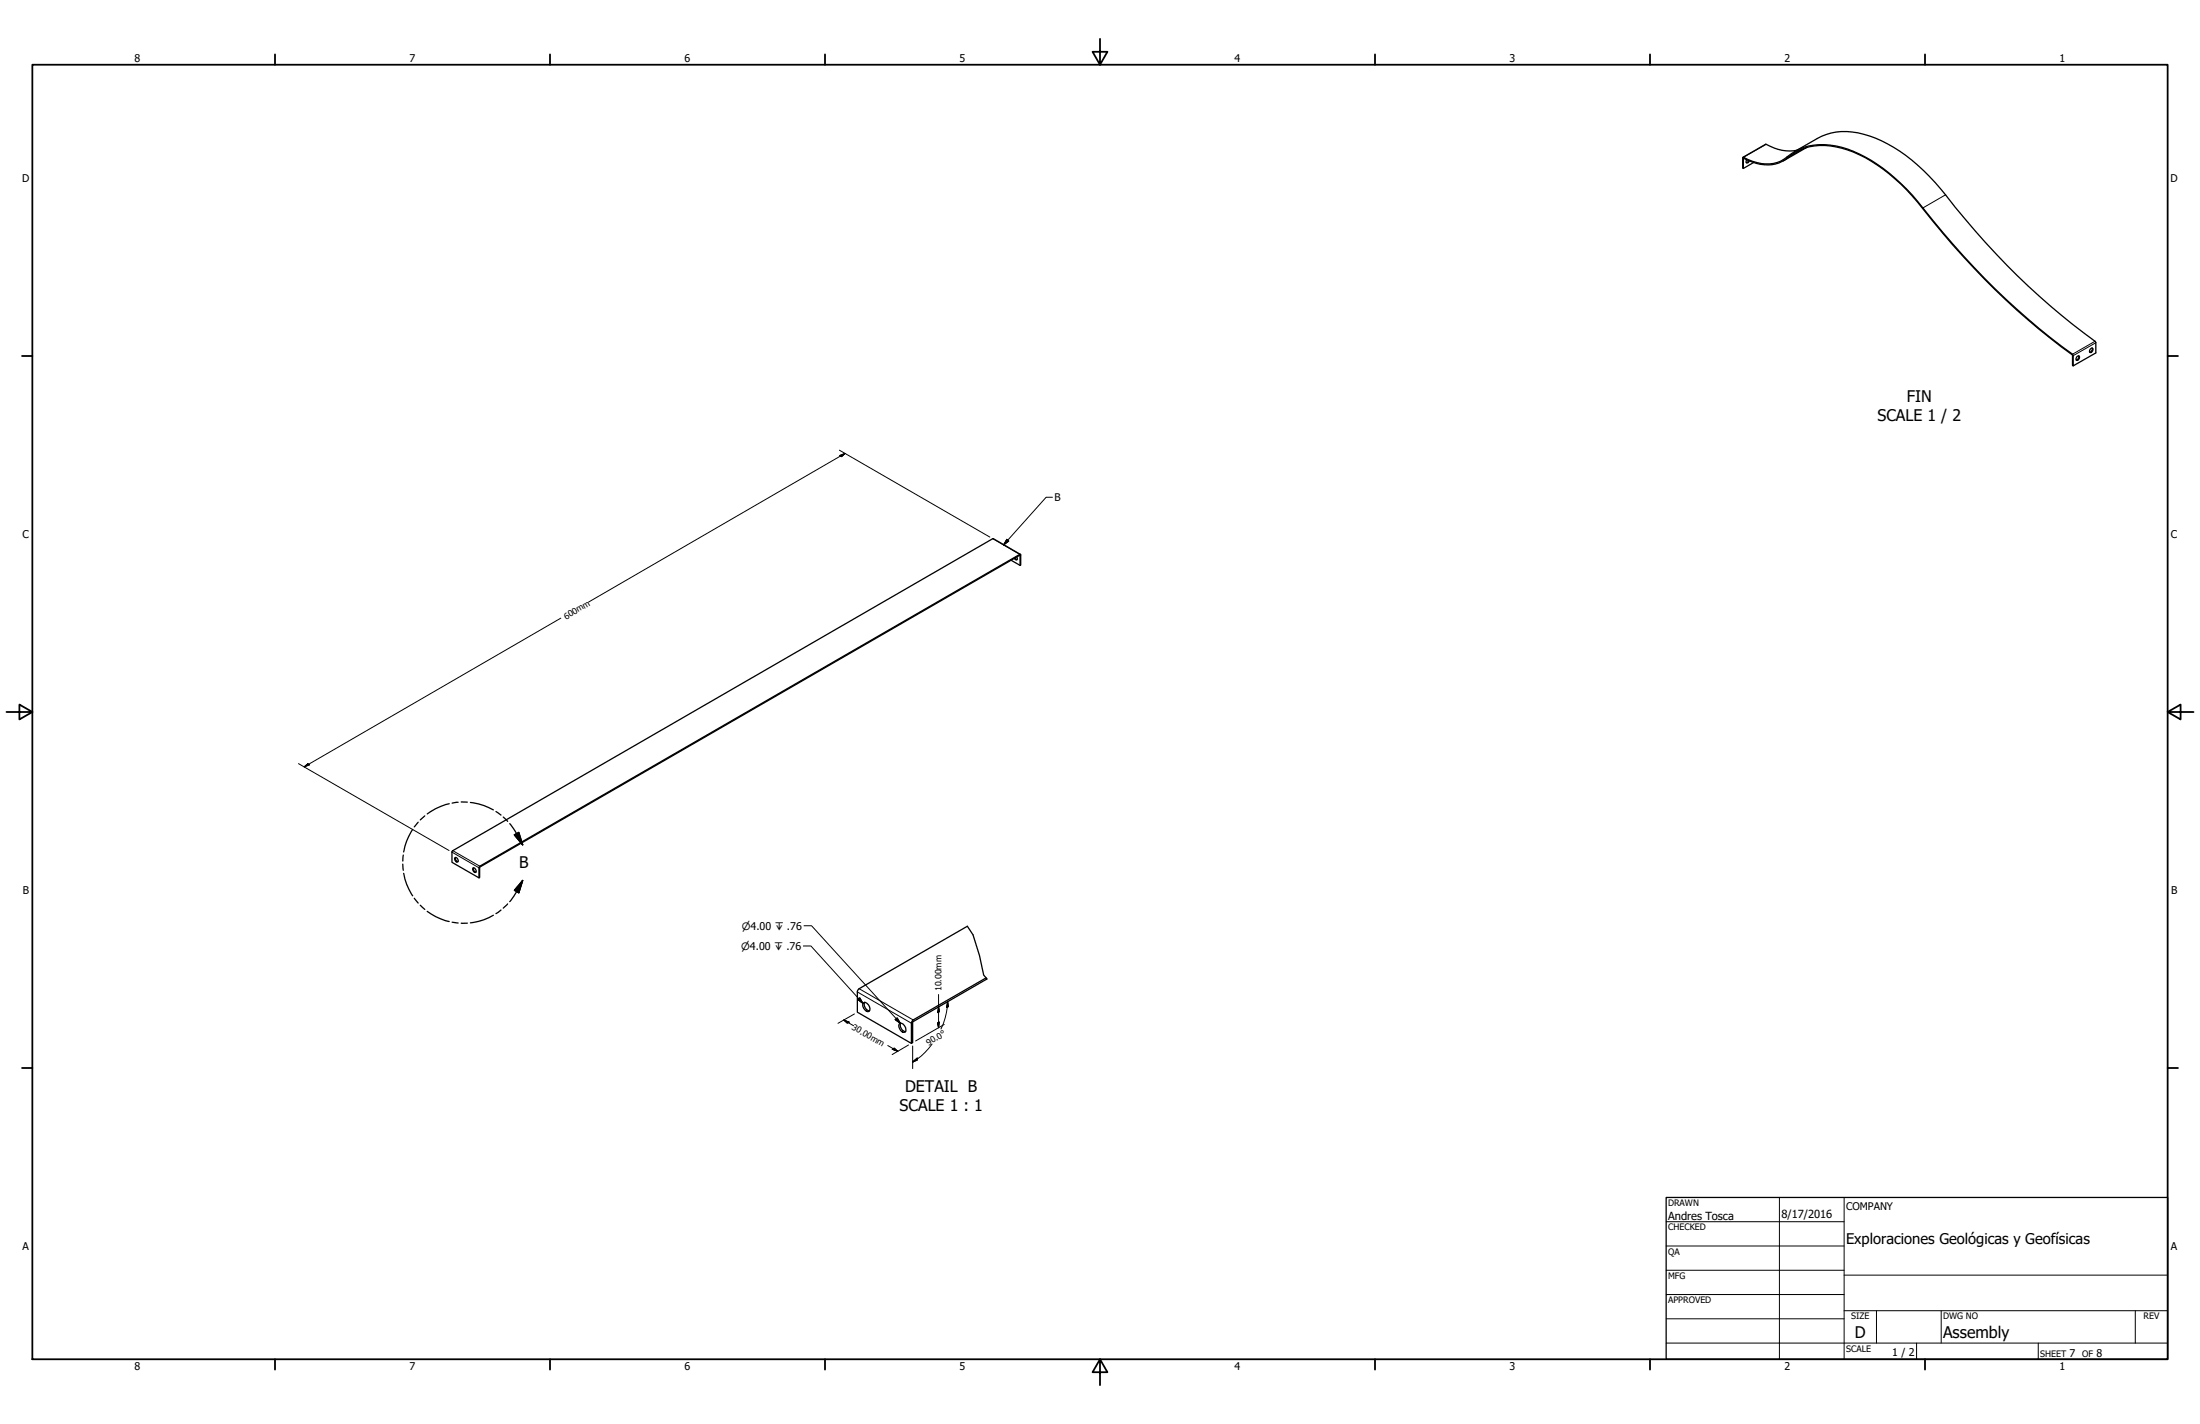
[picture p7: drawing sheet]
<svg xmlns="http://www.w3.org/2000/svg" width="864mm" height="559mm" viewBox="0 0 864 559" stroke-linecap="round" stroke-linejoin="round" font-family="sans-serif">
<!-- layer: Visible (ANSI) -->
<g fill="none" stroke="#000" stroke-width=".51">
<path d="M693 56.6h.3M684.4 61.7l-.3 .3M685.7 62.7l-.3 .7 .3 .5 .5-.1 .5-.7M686.4 63.1l-.9 .7M763.7 76.5a286.6 286.6 0 0 0 58.7 57.4M813.6 139l.2 .6M816 139.6l-.2 1.1-.8 .6M820.5 137l.6-.4a.87 .87 0 0 1 .3 1.2 .87 .87 0 0 1-1.2 .3zM821.2 136.5l-.1 1.1-.8 .6M815.2 140.1l.6-.5a.87 .87 0 0 1 .3 1.2 .87 .87 0 0 1-1.1 .4zM389.7 211.4l-212.2 122.5-.1 4.5 10.6 6.1M396.9 219.8l3.5 2.1"/>
<path d="M398.4 218.9l.8 .7M399.2 218.6v1.1l-1.1-.6M400.3 217.6l-212 122.3M400.7 217.7v4l-.3 .2v-4.1l-212.1 122.5v4.1l-.3 .1v-3.9M178.6 336.6a.96 .96 0 0 1 1.1 .5 .96 .96 0 0 1-.2 1.2l-.9-.7zM178.8 336.5l.1 1 .9 .6M185.6 340.7a1 1 0 0 1 1.1 .5 1 1 0 0 1-.2 1.2l-.8-.7zM185.9 340.6l.1 1 .9 .6M379.7 363.5l-42.5 24.5-.6 .7-.1 8.5 21.3 12.2M338.8 393.6l.5-.2a2.39 2.39 0 0 1 1.8 3.5 2.4 2.4 0 0 1-2.3-3.3zM339.4 393.3a2.59 2.59 0 0 0 1.9 3.4M387.1 383.7l-28.6 16.5-.7 1.3v7.9l.5-.3v-8.1l29.1-16.8"/>
<path d="M353 401.8l.4-.3a2.45 2.45 0 0 1 1.9 3.5 2.27 2.27 0 0 1-2.3-3.2zM353.5 401.5a2.68 2.68 0 0 0 2 3.4"/>
</g>
<!-- layer: Hidden Narrow (ANSI) -->
<path d="M693.3 56.6l-8.9 5.1M708.1 58.2l-6.4 3.7M763.7 76.5l-8.9 5.1M822.4 133.9l-8.8 5.1M822.7 134.5l-8.9 5.1M389.7 211.4l10.6 6.2M177.4 334.4l10.6 6.2M177.7 333.8l10.6 6.1M336.5 389.3l21.3 12.2M337.2 388l21.3 12.2" fill="none" stroke="#000" stroke-width=".39"/>
<path d="M693 56.6l-8.8 5.1M693.3 56.6a17.5 17.5 0 0 0 12 2.4M704.5 59.4l8.9-5a24.3 24.3 0 0 1 20.6-1 64.5 64.5 0 0 1 27.6 20.5l2.1 2.6M709 58l-9 5.2M684.1 62v4l.2 .1M684.4 61.7a15.4 15.4 0 0 0 15.9 .8 22.9 22.9 0 0 1 22.6-4.7 61.6 61.6 0 0 1 27.8 18.8 320.1 320.1 0 0 0 58.4 59.2l4.5 3.2M688.4 63.8l-4.1 2.3v-4.1a16 16 0 0 0 16.3 .8 22.3 22.3 0 0 1 22.4-4.6 62 62 0 0 1 29.7 21 299.4 299.4 0 0 0 60.9 60.1v4.1l.2 .2M822.4 133.9l.3 .6v4l-8.9 5.1v-4M389.7 211.4l10.9 6.2M400.3 217.6l.4 .1M188.3 339.9l-.3 .7" fill="none" stroke="#000" stroke-width=".51"/>
<!-- layer: Title (ANSI) -->
<path d="M379.7 363.5l2.3 3.3 2.5 8.2 1.6 7.7 1.3 1.5" fill="none" stroke="#000" stroke-width=".51"/>
<!-- layer: Border (ANSI) -->
<g fill="none" stroke="#000" stroke-width=".51">
<path d="M176.3 315.4a23.2 23.2 0 0 0-8.6 4M179.8 314.8l-2.3 .4M181 314.7l2.5 .1M184.7 314.9a23.4 23.4 0 0 1 9 2.9M194.7 318.5l2 1.3M158.1 339.1l.2 2.4M158.3 335.5l-.2 2.4M162 325.5l-.5 .6a23.9 23.9 0 0 0-3.1 8.2M164.1 322.6l-1.5 1.9M166.8 320.2l-1.8 1.6M197.5 320.6l1.8 1.7M200.1 323.2a35.7 35.7 0 0 1 5.1 8.3"/>
<path d="M201.9 327.6l1.7-1 1.6 4.9zM158.4 342.7l.1 .1a22.1 22.1 0 0 0 3.5 8.7M162.6 352.5l1.5 1.9M165 355.2l1.8 1.7M167.7 357.6a22.8 22.8 0 0 0 8.6 4M193.7 359.2a22 22 0 0 1-9 2.9M196.7 357.1l-2 1.4M199.3 354.7l-1.8 1.7M205.2 345.5l-1.6 4.8-1.7-.9zM205.2 345.5a35.7 35.7 0 0 1-5.1 8.3M177.5 361.9l2.3 .3M181 362.3h2.5"/>
</g>
<path d="M201.9 327.6l3.3 3.9zM201.9 327.6l1.7-1 1.6 4.9zM205.2 345.5l-1.6 4.8zM205.2 345.5l-1.6 4.8-1.7-.9z" fill="#000" stroke="#000" stroke-width=".51"/>
<g fill="none" stroke="#000" stroke-width=".7">
<path d="M431.8 15.2v10.2l-2.9-5.1h5.8l-2.9 5.1M12.7 25.4h838.2v508h-838.2zM107.9 21.3v4.1M215.9 21.3v4.1M323.8 21.3v4.1M539.8 21.3v4.1M647.7 21.3v4.1M755.6 21.3v4.1M8.6 139.7h4.1M850.9 139.7h4.1M2.5 279.4h10.2l-5.1-2.9v5.8l5.1-2.9M850.9 279.4l5.1 2.9v-5.8l-5.1 2.9h10.2"/>
<path d="M8.6 419.1h4.1M850.9 419.1h4.1M107.9 533.4v4.1M215.9 533.4v4.1M323.8 533.4v4.1M431.8 533.4l2.9 5.1h-5.8l2.9-5.1v10.2M539.8 533.4v4.1M647.7 533.4v4.1M755.6 533.4v4.1"/>
</g>
<!-- layer: Tweak Trail (ANSI) -->
<g fill="none" stroke="#000" stroke-width=".39">
<path d="M654 479.4h69.9M698.5 469.9v63.5M723.9 469.9v63.5M654 488.9h69.9M654 498.5h69.9M654 508h69.9M654 517.5h69.9M723.9 514.3h127M723.9 500.4h127M736.6 514.3v12.7M762 514.3v12.7M838.2 514.3v12.7"/>
<path d="M654 527h196.9M752.3 527v6.4M800.1 527v6.4"/>
</g>
<path d="M654 469.9h196.9v63.5h-196.9z" fill="none" stroke="#000" stroke-width=".51"/>
<!-- layer: Dimension (ANSI) -->
<g fill="none" stroke="#000" stroke-width=".39">
<path d="M329.5 176.7l59.1 34.1M329.6 178.8l2.1-.9-1.4 1.3zM331.7 177.9l-100.7 58.4M220.2 242.6l-100.8 58.3M117.2 299.7l59.1 34.1M119.4 300.9l1.4-1.2 .7 .4zM335.4 397.9l-6.5 3.7M368.4 395.2l.3 1.8-.7 .4zM368.4 390.3v13M372 393.1l.2 1.9-.7 .4zM372 393.1a26.1 26.1 0 0 1-2.6 10.7M331.2 400.3l2.1 .8-.7 .4z"/>
<path d="M331.2 400.3l3.9 2.2M348.5 410.3l3.9 2.3M350.3 411.7l.7-.4 1.4 1.3zM356.6 410.1l-6.4 3.7M358.3 416.8l1.7-1.6 .1 .8zM358.3 410.5v8.9M365.9 409.7a25.1 25.1 0 0 1-7.6 7.1M368 401.4l.7-.3-.3 2.2zM370.6 402l-11.2 6.5"/>
</g>
<g fill="#000" stroke="#000" stroke-width=".39">
<path d="M330.3 179.2l1.4-1.3zM329.6 178.8l2.1-.9-1.4 1.3zM119.4 300.9l1.4-1.2zM119.4 300.9l1.4-1.2 .7 .4zM368.4 395.2l.3 1.8zM368.4 395.2l.3 1.8-.7 .4zM372 393.1l.2 1.9zM372 393.1l.2 1.9-.7 .4zM331.2 400.3l2.1 .8zM331.2 400.3l2.1 .8-.7 .4zM350.3 411.7l2.1 .9zM350.3 411.7l.7-.4 1.4 1.3z"/>
<path d="M358.3 416.8l1.7-1.6zM358.3 416.8l1.7-1.6 .1 .8zM368 401.4l.4 1.9zM368 401.4l.7-.3-.3 2.2z"/>
</g>
<!-- layer: Symbol (ANSI) -->
<path d="M413.1 195.1h-2.4l-16.7 18.8M395.2 211.6l.8 .7-2 1.6zM315.3 371.2h3l20.5 22.6M315.6 363.3h3l34.9 38.3M336.7 392.2l.8-.7 1.3 2.3zM351.4 400.1l.8-.7 1.3 2.2z" fill="none" stroke="#000" stroke-width=".39"/>
<path d="M395.2 211.6l-1.2 2.3zM395.2 211.6l.8 .7-2 1.6zM336.7 392.2l2.1 1.6zM336.7 392.2l.8-.7 1.3 2.3zM351.4 400.1l2.1 1.5zM351.4 400.1l.8-.7 1.3 2.2z" fill="#000" stroke="#000" stroke-width=".39"/>
<g font-size="6.3">
<text x="748.5" y="157.7">FIN</text>
<text x="737" y="165.2">SCALE 1 / 2</text>
<text x="203.8" y="340.8">B</text>
<text x="355.3" y="428.6">DETAIL B</text>
<text x="353.1" y="436.1">SCALE 1 : 1</text>
<text x="728.1" y="524.9">D</text>
<text x="762.8" y="525">Assembly</text>
</g>
<text font-size="5.8" x="724.7" y="488.1">Exploraciones Geológicas y Geofísicas</text>
<g font-size="4.4">
<text x="654.8" y="478.6">Andres Tosca</text>
<text x="699.3" y="478">8/17/2016</text>
</g>
<g font-size="4.2">
<text x="52.8" y="24.4">8</text>
<text x="160.8" y="24.4">7</text>
<text x="268.7" y="24.4">6</text>
<text x="376.7" y="24.4">5</text>
<text x="484.6" y="24.4">4</text>
<text x="592.6" y="24.4">3</text>
<text x="700.5" y="24.4">2</text>
<text x="808.5" y="24.4">1</text>
<text x="8.8" y="71.4">D</text>
<text x="852" y="71.4">D</text>
<text x="8.9" y="211.1">C</text>
<text x="852.2" y="211.1">C</text>
<text x="9" y="350.8">B</text>
<text x="852.2" y="350.8">B</text>
<text x="8.9" y="490.5">A</text>
<text x="852.2" y="490.5">A</text>
<text x="742.8" y="532">1 / 2</text>
<text x="812.4" y="532.6">7</text>
<text x="823" y="532.6">8</text>
<text x="52.8" y="537.5">8</text>
<text x="160.8" y="537.5">7</text>
<text x="268.7" y="537.5">6</text>
<text x="376.7" y="537.5">5</text>
<text x="484.6" y="537.5">4</text>
<text x="592.6" y="537.5">3</text>
<text x="700.5" y="537.5">2</text>
<text x="808.5" y="537.5">1</text>
</g>
<g font-size="4.1">
<text x="414" y="196.6">B</text>
<text x="724.7" y="474.7">COMPANY</text>
</g>
<g font-size="4">
<text x="291.2" y="364.8">⌀4.00 ↧ .76</text>
<text x="291" y="372.7">⌀4.00 ↧ .76</text>
</g>
<g font-size="3.5">
<text x="654.8" y="473.2">DRAWN</text>
<text x="654.8" y="482.8">CHECKED</text>
<text x="654.8" y="492.3">QA</text>
<text x="654.8" y="501.8">MFG</text>
<text x="654.8" y="511.4">APPROVED</text>
<text x="726.7" y="517.7">SIZE</text>
<text x="762.8" y="517.7">DWG NO</text>
<text x="841.4" y="517.7">REV</text>
<text x="724.7" y="530.4">SCALE</text>
<text x="800.9" y="532.6">SHEET</text>
<text x="817.4" y="532.6">OF</text>
</g>
<g font-size="3.4">
<text x="222.2" y="243.1" transform="rotate(-30 222.2 243.1)">600mm</text>
<text x="369.6" y="389" transform="rotate(-90 369.6 389)">10.00mm</text>
<text x="334.1" y="403.7" transform="rotate(30 334.1 403.7)">30.00mm</text>
<text x="364.4" y="410.3" transform="rotate(-30 364.4 410.3)">90.0°</text>
</g>
</svg>
